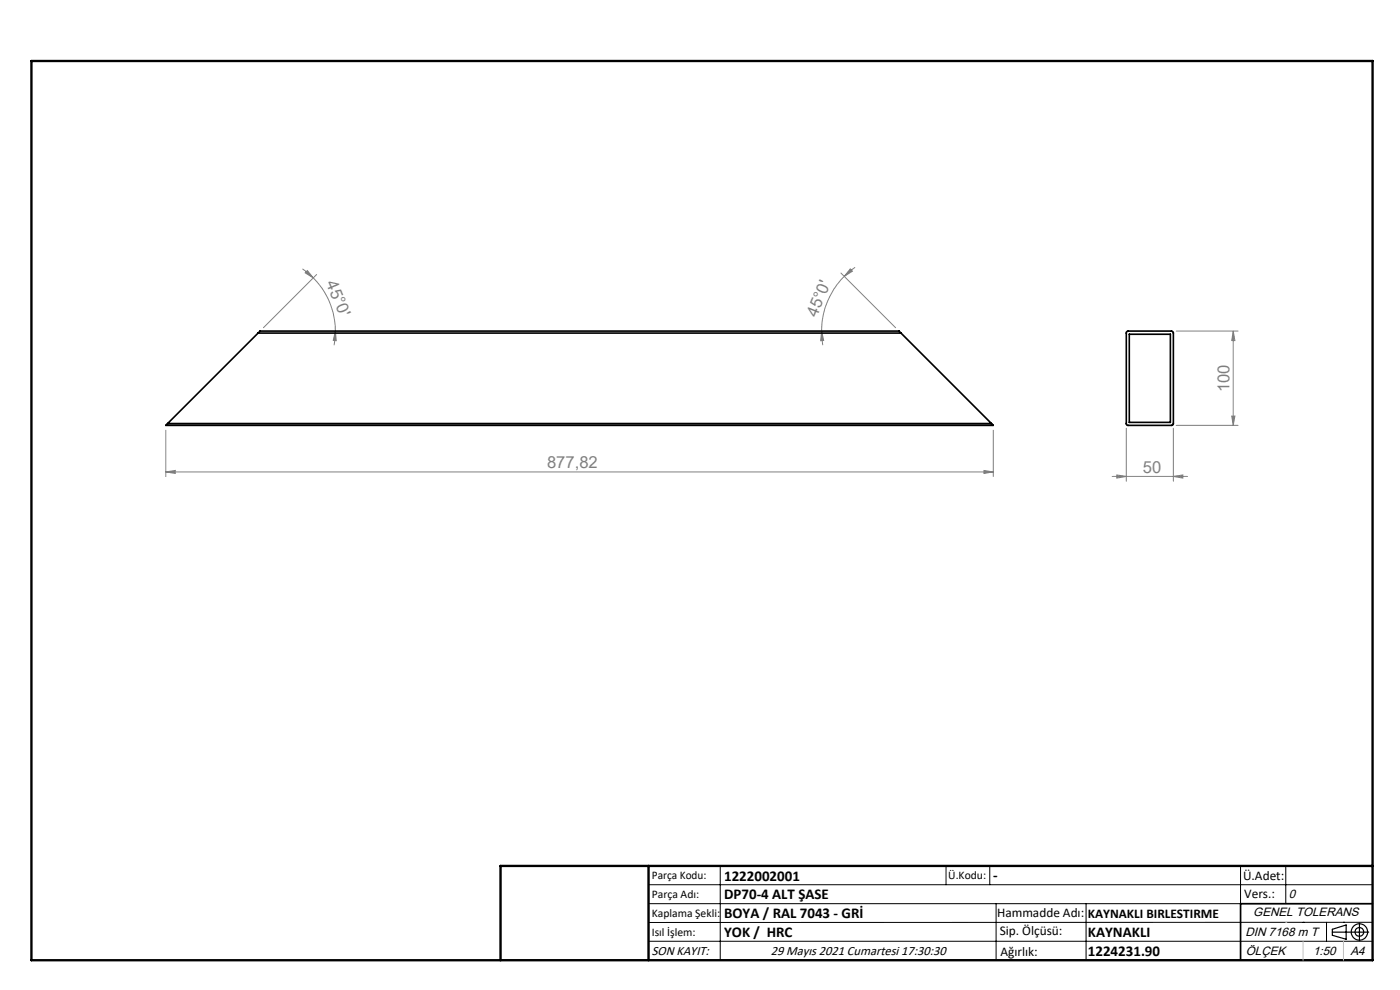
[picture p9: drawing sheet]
<svg xmlns="http://www.w3.org/2000/svg" width="297mm" height="210mm" viewBox="0 0 297 210" stroke-linecap="round" stroke-linejoin="round" font-family="sans-serif">
<g fill="none" stroke="#000" stroke-width=".25">
<path d="M282.6 197.7h7.8M282.6 197.1l3-.9v3l-3-.8zM288.4 195.8v3.8M106.2 203.7h185"/>
<circle cx="288.4" cy="197.7" r="1.74"/>
<circle cx="288.4" cy="197.7" r=".93"/>
</g>
<g fill="none" stroke="#808080" stroke-width=".21">
<path d="M64.2 57l2.3 1.9M65.2 57.4l1.3 1.5-1.8-1zM66.5 58.9a16.1 16.1 0 0 1 4.7 11.3M67.2 58.2l-11.3 11.3M178.4 57.9l11.6 11.6M179.1 58.6a16.3 16.3 0 0 0-4.8 11.6M180.4 57l.4 .5-1.7 1.1zM181.4 56.7l-2.3 1.9M71.2 70.2l.1 2.1-.6-.1zM71.2 70.2l-.3 3M174.3 70.2l.4 2-.6 .1zM174.3 70.2l.3 3"/>
<path d="M249.5 70.2h13.1M261.6 70.2l.4 2h-.7zM261.6 70.2v20M35.2 91.3v9.8M208.7 99.8l2 .3-2 .3zM210.7 91.3v9.8M238.9 90.8v11.3M248.9 90.8v11.3M249.5 90.2h13.1M261.3 88.3h.7l-.4 1.9zM35.2 100.1l2-.3v.6zM35.2 100.1h175.5"/>
<path d="M235.9 101.1h16M236.9 100.7l2 .4-2 .3zM248.9 101.1l2-.4v.7z"/>
</g>
<g fill="none" stroke="#000" stroke-width=".21">
<path d="M137.6 187.7h153.6M137.6 191.7h153.6M137.6 199.7h153.6M152.8 183.7v20M200.7 183.7v4M210 183.7v4M211.3 191.7v12M230.4 191.7v12M263.2 183.7v20M272.8 183.7v8M276.4 195.6h.1M281.4 195.6v4.1"/>
<path d="M285 195.6h.1M291.2 195.6l-153.6 .1"/>
</g>
<path d="M291.2 191.7h-28v12" fill="none" stroke="#000" stroke-width=".35"/>
<path d="M6.7 12.9h284.5v190.8h-284.5zM137.6 183.7v20M291.2 183.7h-185v20" fill="none" stroke="#000" stroke-width=".5"/>
<path d="M276.4 199.7v4M285 199.7v4" fill="none" stroke="#c0c0c0" stroke-width=".21"/>
<path d="M272.8 195.6h.1" fill="none" stroke="#c0c0c0" stroke-width=".25"/>
<g fill="#808080">
<path d="M71.2 70.2l.1 2.1-.6-.1zM65.2 57.4l1.3 1.5-1.8-1z"/>
<path d="M236.9 100.7l2 .4-2 .3zM248.9 101.1l2-.4v.7z"/>
<path d="M180.4 57l.4 .5-1.7 1.1zM174.3 70.2l.4 2-.6 .1z"/>
<path d="M261.3 88.3h.7l-.4 1.9zM261.6 70.2l.4 2h-.7z"/>
<path d="M35.2 100.1l2-.3v.6zM208.7 99.8l2 .3-2 .3z"/>
</g>
<path d="M54.8 70.7l.4-.5h135.5l.4 .5M54.8 70.7h136.3M54.8 70.7l-19.2 19.1M191.1 70.7l19.2 19.1M238.9 70.5l.4-.3h9.2l.4 .2v19.5l-.3 .3h-9.4l-.3-.2zM239.6 70.9h8.7v18.7h-8.7zM35.6 89.8l-.4 .4h175.5l-.4-.4M35.6 89.8h174.7" fill="none" stroke="#000" stroke-width=".35"/>
<g font-size="3.5" fill="#808080">
<text x="69.1" y="60.1" transform="rotate(67 69.1 60.1)">45°0'</text>
<text x="173.3" y="67.4" transform="rotate(-68 173.3 67.4)">45°0'</text>
<text x="260.9" y="83.2" transform="rotate(-90 260.9 83.2)">100</text>
<text x="116.1" y="99.3">877,82</text>
<text x="242.4" y="100.3">50</text>
</g>
<g font-size="3.2">
<text x="153.6" y="186.8">1222002001</text>
<text x="153.6" y="190.8">DP70-4 ALT ŞASE</text>
<text x="210.7" y="186.6">-</text>
<text x="153.6" y="194.8">BOYA / RAL 7043 - GRİ</text>
<text x="153.6" y="198.8">YOK / HRC</text>
<text x="230.8" y="198.7">KAYNAKLI</text>
<text x="230.8" y="202.8">1224231.90</text>
</g>
<g font-size="2.8">
<text x="263.7" y="186.7">Ü.Adet:</text>
<text x="263.9" y="190.5">Vers.:</text>
<text x="211.5" y="194.5">Hammadde Adı:</text>
<text x="230.8" y="194.7">KAYNAKLI BIRLESTIRME</text>
<text x="138.3" y="202.6">SON KAYIT:</text>
<text x="163.5" y="202.6">29 Mayıs 2021 Cumartesi 17:30:30</text>
<text x="212.1" y="198.4">Sip. Ölçüsü:</text>
<text x="212.2" y="202.7">Ağırlık:</text>
</g>
<g font-size="2.6">
<text x="273.4" y="190.4">0</text>
<text x="265.9" y="194.4">GENEL TOLERANS</text>
<text x="264.2" y="198.5">DIN 7168 m T</text>
<text x="264.3" y="202.6">ÖLÇEK</text>
<text x="278.5" y="202.6">1:50</text>
<text x="286.5" y="202.6">A4</text>
</g>
<g font-size="2.5">
<text x="138.3" y="186.4">Parça Kodu:</text>
<text x="138.3" y="190.5">Parça Adı:</text>
<text x="201.2" y="186.5">Ü.Kodu:</text>
<text x="138.3" y="194.5">Kaplama Şekli:</text>
<text x="138.3" y="198.6">Isıl İşlem:</text>
</g>
</svg>
